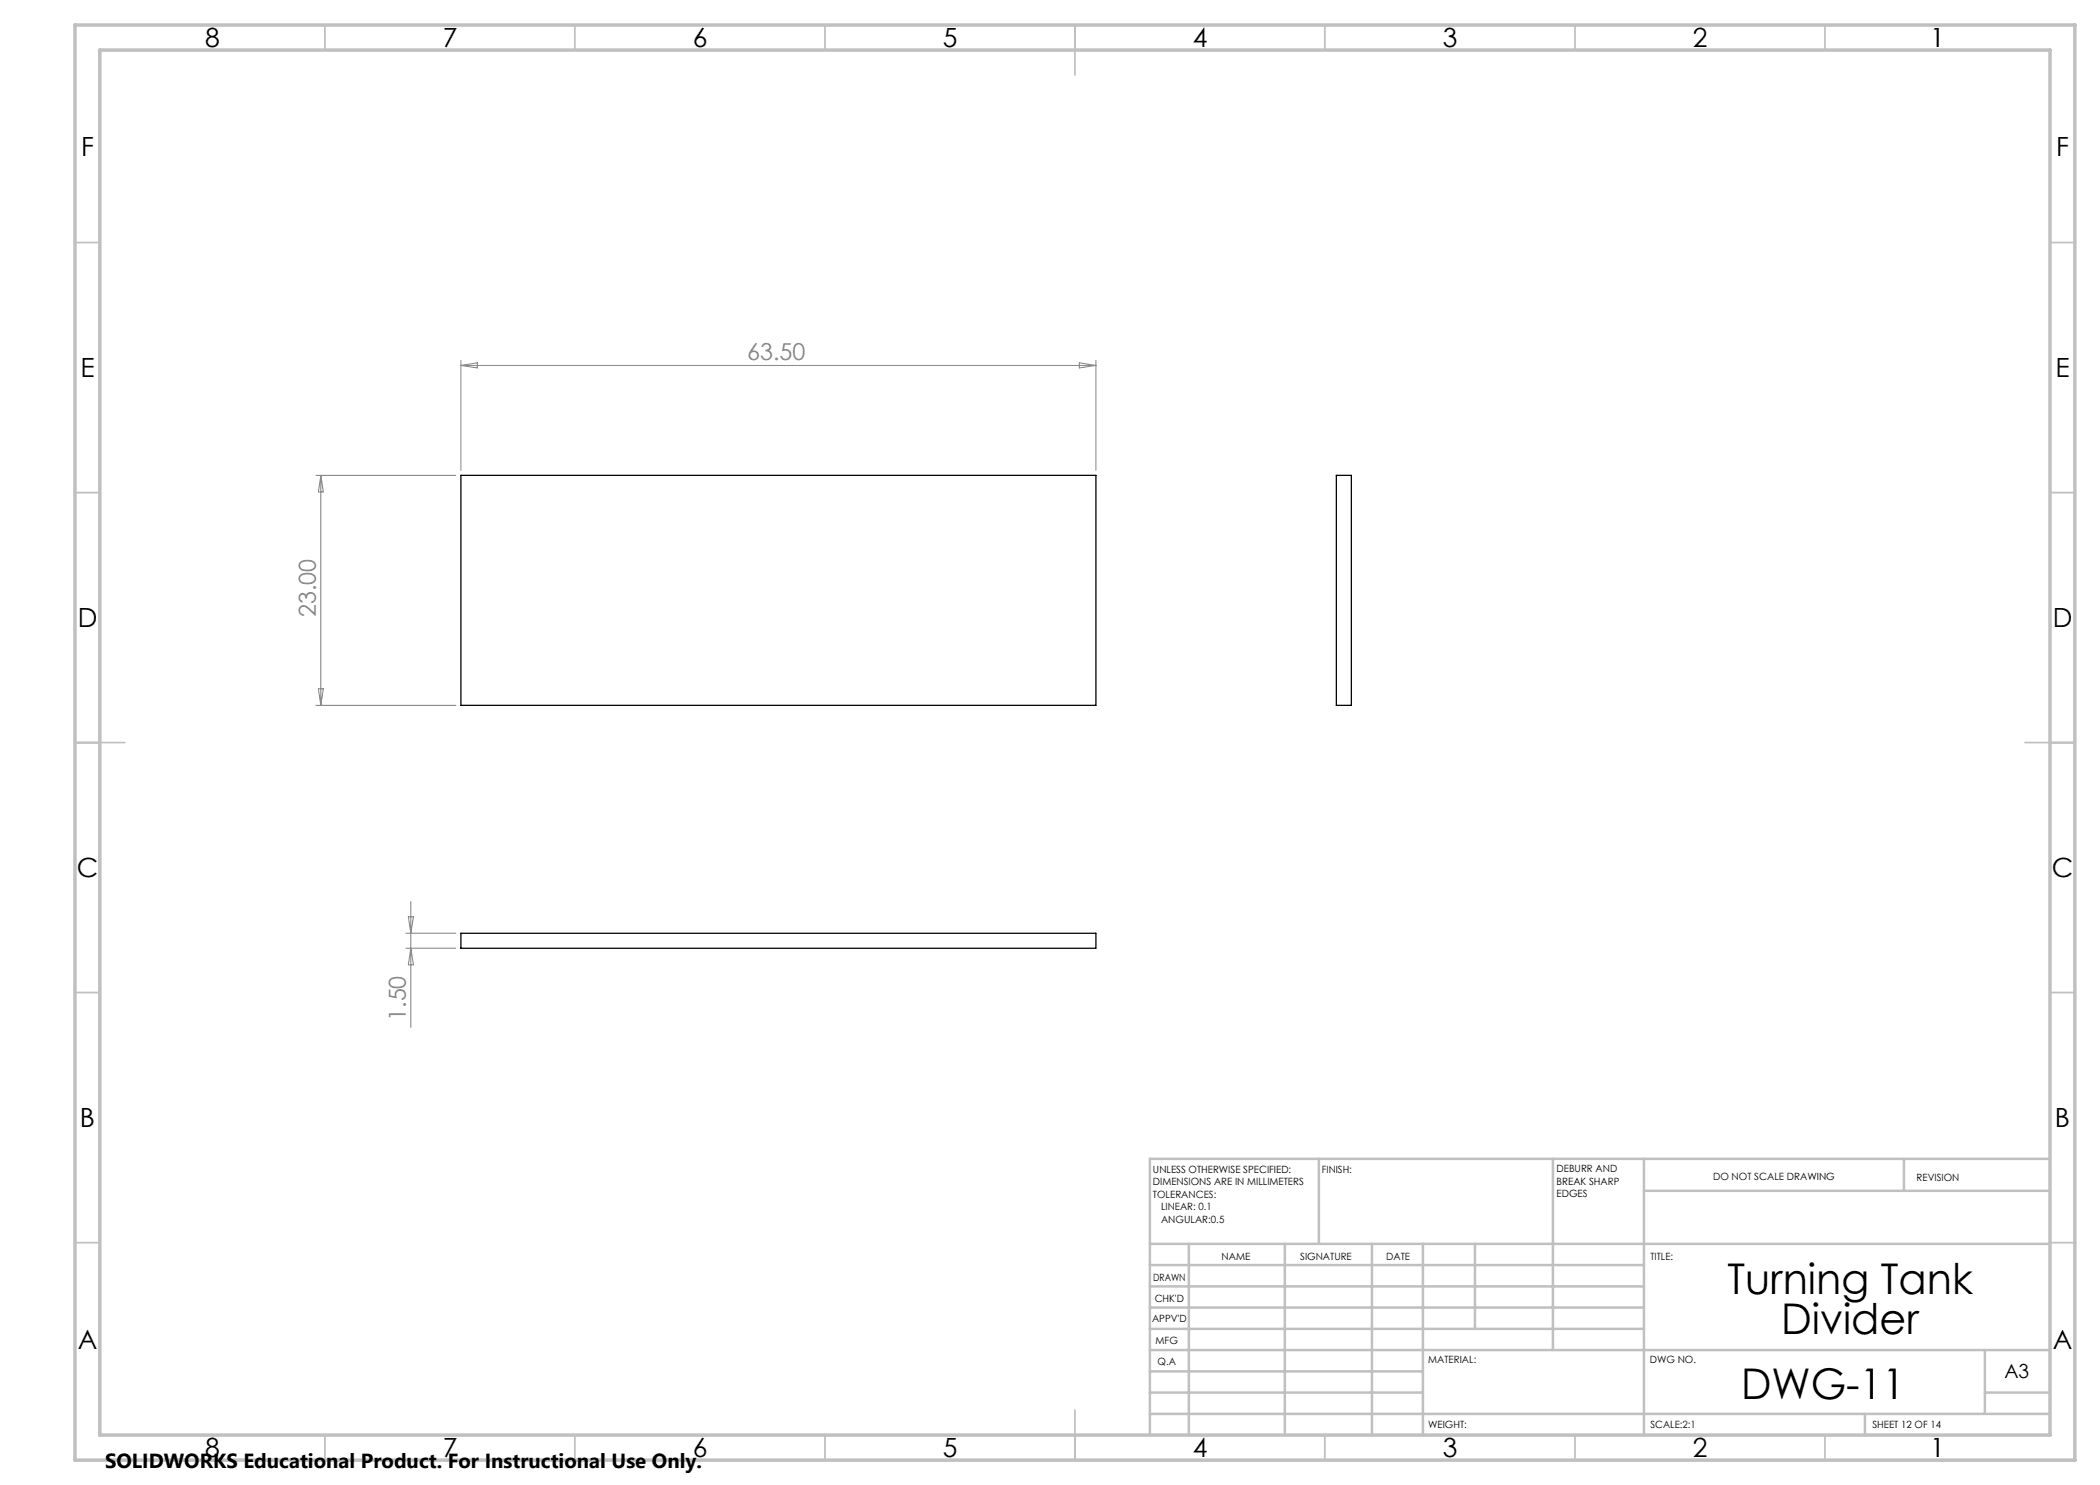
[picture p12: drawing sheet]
<svg xmlns="http://www.w3.org/2000/svg" width="420mm" height="297mm" viewBox="0 0 420 297" stroke-linecap="round" stroke-linejoin="round" font-family="sans-serif">
<g fill="none" stroke="#c0c0c0" stroke-width=".35">
<path d="M65 5v5M115 5v5M165 5v5M215 5v10M265 5v5M315 5v5M365 5v5M15 48.5h5M410 48.5h5M15 98.5h5M410 98.5h5M15 148.5h10"/>
<path d="M405 148.5h10M15 198.5h5M410 198.5h5M15 248.5h5M410 248.5h5M65 287v5M115 287v5M165 287v5M215 282v10M265 287v5M315 287v5M365 287v5"/>
</g>
<g fill="none" stroke="#c0c0c0" stroke-width=".5">
<path d="M263.8 231.8v17M310.6 231.8v38.2M328.8 231.8v55.2M328.8 238.2h81.2M380.8 231.8v6.4M410 231.8h-180v55.2M230 248.8h180M230 257.3h98.8M230 253h98.8M237.8 248.8v38.2M257 248.8v38.2M274.4 248.8v38.2"/>
<path d="M284.6 248.8v38.2M295 248.8v17M230 265.8h98.8M230 261.5h98.8M230 278.5h54.6M230 274.3h54.6M230 270h180M397 278.5h13M397 270v12.8M230 282.8h180M373 282.8v4.2"/>
</g>
<path d="M15 5h400v287h-400zM20 10h390v277h-390z" fill="none" stroke="#c0c0c0" stroke-width=".7"/>
<g fill="none" stroke="#808080" stroke-width=".2">
<path d="M92.2 72.1v22M92.2 73.1h127M92.2 73.1l3.3-.5v1zM215.9 72.6l3.3 .5-3.3 .5zM219.2 72.1v22M63.2 95.1h28M64.2 95.1v46M64.2 95.1l.5 3.3h-1zM63.7 137.8h1l-.5 3.3zM63.2 141.1h28M81.2 186.7h10M81.2 189.6h10"/>
<path d="M81.7 183.4h1l-.5 3.3zM82.2 180.3v25.2M82.2 189.6l.5 3.4h-1z"/>
</g>
<path d="M92.2 95.1h127v46h-127zM267.3 95.1h3v46h-3zM92.2 186.7h127v2.9h-127z" fill="none" stroke="#000" stroke-width=".25"/>
<g font-size="8.5">
<text x="345.5" y="258.8">Turning Tank</text>
<text x="356.2" y="266.9">Divider</text>
<text x="348.2" y="279.7">DWG-11</text>
</g>
<g font-size="5.3">
<text x="41" y="9.5">8</text>
<text x="88.5" y="9.5">7</text>
<text x="138.5" y="9.5">6</text>
<text x="188.5" y="9.5">5</text>
<text x="238.5" y="9.5">4</text>
<text x="288.5" y="9.5">3</text>
<text x="338.5" y="9.5">2</text>
<text x="386" y="9.5">1</text>
<text x="16.2" y="31.3">F</text>
<text x="411.2" y="31.3">F</text>
<text x="16.1" y="75.5">E</text>
<text x="411.1" y="75.5">E</text>
<text x="15.5" y="125.5">D</text>
<text x="410.5" y="125.5">D</text>
<text x="15.4" y="175.5">C</text>
<text x="410.4" y="175.5">C</text>
<text x="16" y="225.5">B</text>
<text x="411" y="225.5">B</text>
<text x="15.5" y="269.8">A</text>
<text x="410.5" y="269.8">A</text>
<text x="41" y="291.5">8</text>
<text x="88.5" y="291.5">7</text>
<text x="138.5" y="291.5">6</text>
<text x="188.5" y="291.5">5</text>
<text x="238.5" y="291.5">4</text>
<text x="288.5" y="291.5">3</text>
<text x="338.5" y="291.5">2</text>
<text x="386" y="291.5">1</text>
</g>
<g font-size="4.7" fill="#808080">
<text x="149.4" y="72">63.50</text>
<text x="63.2" y="123.4" transform="rotate(-90 63.2 123.4)">23.00</text>
<text x="81.2" y="204.2" transform="rotate(-90 81.2 204.2)">1.50</text>
</g>
<text font-size="4.1" x="21" y="293.7">SOLIDWORKS Educational Product. For Instructional Use Only.</text>
<text font-size="3.9" x="400.9" y="275.5">A3</text>
<g font-size="2">
<text x="230.6" y="234.6">UNLESS OTHERWISE SPECIFIED:</text>
<text x="230.6" y="237.1">DIMENSIONS ARE IN MILLIMETERS</text>
<text x="230.6" y="239.6">TOLERANCES:</text>
<text x="264.4" y="234.6">FINISH:</text>
<text x="311.3" y="234.5">DEBURR AND</text>
<text x="311.3" y="237">BREAK SHARP</text>
<text x="311.3" y="239.5">EDGES</text>
<text x="342.6" y="236">DO NOT SCALE DRAWING</text>
<text x="383.3" y="236.2">REVISION</text>
<text x="232.2" y="242.1">LINEAR: 0.1</text>
<text x="232.2" y="244.6">ANGULAR:0.5</text>
<text x="244.3" y="252">NAME</text>
<text x="260" y="251.9">SIGNATURE</text>
<text x="277.2" y="251.9">DATE</text>
<text x="330.1" y="251.9">TITLE:</text>
<text x="230.6" y="256.1">DRAWN</text>
<text x="230.9" y="260.3">CHK'D</text>
<text x="230.4" y="264.4">APPV'D</text>
<text x="231.1" y="268.8">MFG</text>
<text x="231.5" y="273">Q.A</text>
<text x="285.6" y="272.5">MATERIAL:</text>
<text x="330" y="272.5">DWG NO.</text>
<text x="285.6" y="285.5">WEIGHT:</text>
<text x="330.1" y="285.6">SCALE:2:1</text>
<text x="374.5" y="285.6">SHEET 12 OF 14</text>
</g>
</svg>
